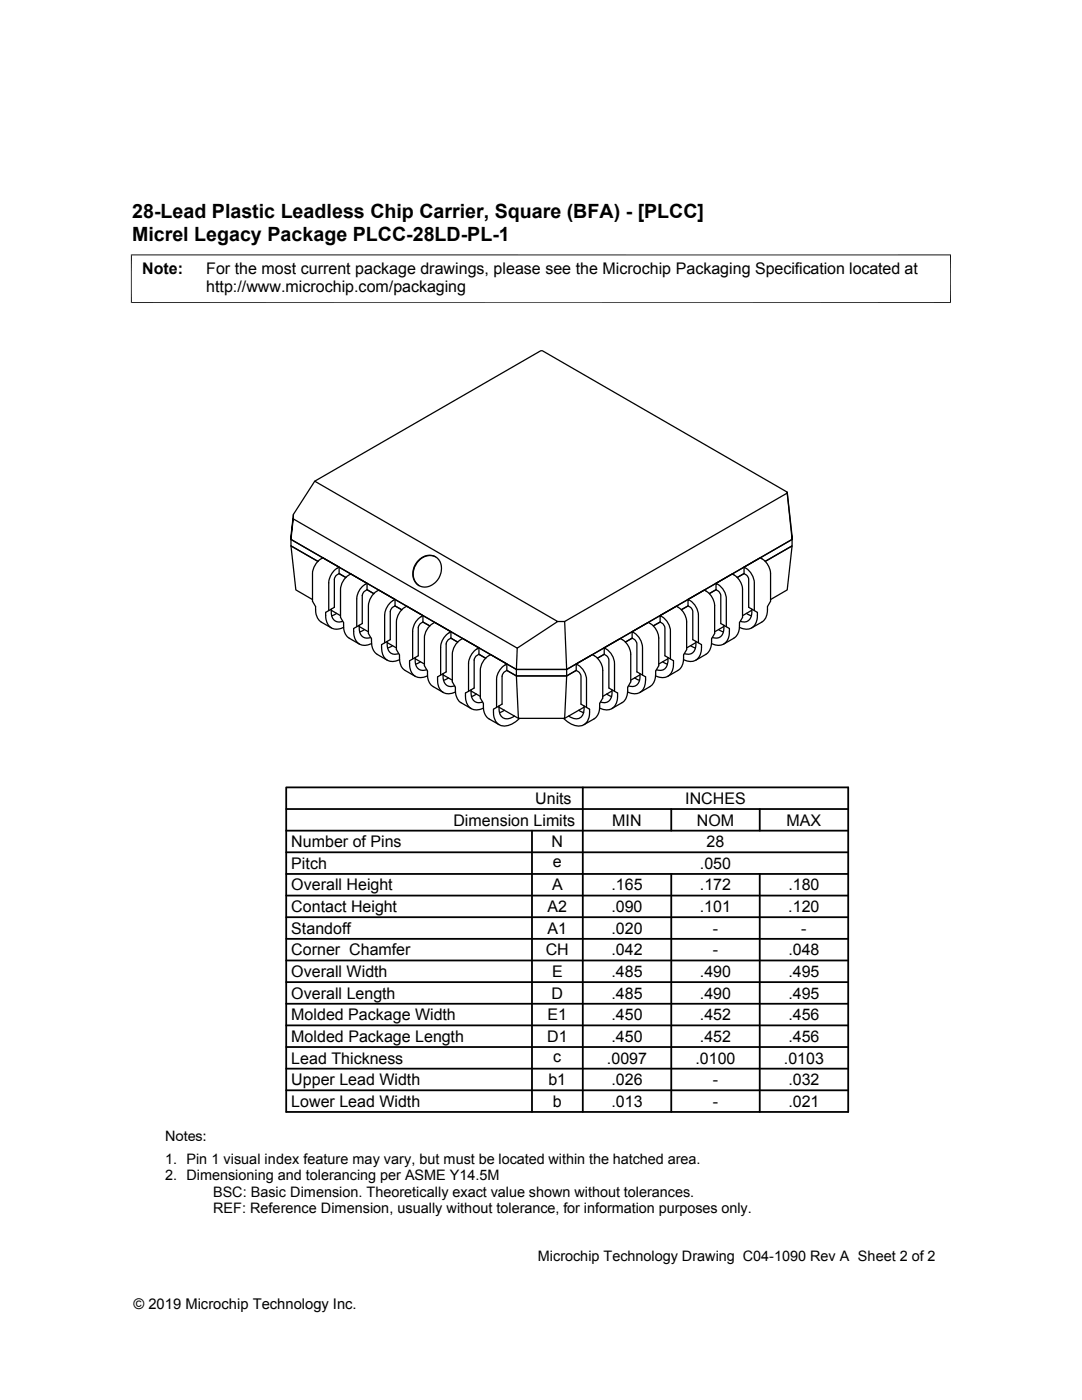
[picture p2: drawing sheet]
<svg xmlns="http://www.w3.org/2000/svg" width="216mm" height="279mm" viewBox="0 0 216 279" stroke-linecap="round" stroke-linejoin="round" font-family="sans-serif">
<g fill="none" stroke="#000" stroke-width=".25">
<path d="M62.8 96l45.1-26h.3l48.9 28.2v.2l-44.4 25.6h-1.4M62.8 96l48.5 28-8.1 5.3-44.7-25.8v-.8zM157.1 98.4l1 9.3v-.7M157.1 98.2l1 8.8M58.1 107.7l44.9 25.9M58.1 107v1.9l5.3 3.1-5.3-3.1 .9 8.8 3.4 2M58.5 102.7l-.4 5 .4-4.2M67.7 113.2a3.7 3.7 0 0 0-2.1 3.1v5.6M67.7 114.5l1.3 .8M73.2 116.4a3.6 3.6 0 0 0-2 3.1v5.6M73.2 117.7l1.4 .8M78.8 119.6a3.7 3.7 0 0 0-2 3.1v5.6"/>
<path d="M83.8 111.5a2.55 2.55 0 0 1 3.3-.3 2.55 2.55 0 0 1 .9 3.2 3.5 3.5 0 0 1-4 2.6 3.1 3.1 0 0 1-.8-4.8zM86.9 111.1a3.4 3.4 0 0 0-4.5 3.5 2.71 2.71 0 0 0 1.3 2.3M137.3 119.6l3.2-1.8a3.6 3.6 0 0 1 2.1 3.1v5.5l-.6 1.1a3.2 3.2 0 0 1-1.2 3.1l-2 1.2M142.9 116.4l3.2-1.9a3.7 3.7 0 0 1 2.1 3.2v5.5l-.6 1.1a3.1 3.1 0 0 1-1.2 3.1l-2 1.1M142.9 117.7l-1.4 .8M148.5 113.2l3.2-1.9a3.7 3.7 0 0 1 2.1 3.1v5.6l-.7 1.1a3.1 3.1 0 0 1-1.1 3.1l-2 1.1M148.5 114.5l-1.4 .8M158.1 107v1.9l-5.4 3.1 5.4-3.1-1 8.8-3.3 2M66.1 121.6v.2M66.1 121.8a1.74 1.74 0 0 0 .4 1.8 1.74 1.74 0 0 0 1.9 .4M66.1 121.8l1.8 1.1M67.2 122.4l-1 .5"/>
<path d="M68.6 125.2a2.25 2.25 0 0 1-2.4 .2 2.25 2.25 0 0 1-1.2-2.1v-1.1l1.7-1v-5.7l.4-.6 .6-.4v-1.3l-3.3-1.9a3.7 3.7 0 0 0-2 3.1v5.6l.6 1.1a3.2 3.2 0 0 0 1.1 3.1l2 1.1M71.7 124.8v.2M71.7 125a1.78 1.78 0 0 0 2.2 2.2h.1M71.7 125l1.8 1.1M72.7 125.6l-.9 .5M74.1 128.4a2.33 2.33 0 0 1-2.6 0 2.33 2.33 0 0 1-.9-2.4v-.6l1.7-1v-5.5l.2-.7 .7-.5v-1.3l-3.2-1.9a3.7 3.7 0 0 0-2.1 3.2v5.5l.7 1.1a3.1 3.1 0 0 0 1.1 3.1l2 1.1M77.3 128v.2M77.3 128.2a1.76 1.76 0 0 0 2.2 2.3v-.1M77.3 128.2l1.8 1.1M78.3 128.9l-1 .4M78.8 120.9l1.4 .8M79.7 131.7a2.26 2.26 0 0 1-2.3 .1 2.26 2.26 0 0 1-1.2-2.1l-.1-1 1.8-1v-5.6l.3-.8 .6-.4v-1.3l-3.2-1.8a3.6 3.6 0 0 0-2.1 3.1v5.5l.6 1.1a3.2 3.2 0 0 0 1.2 3.1l2 1.2"/>
<path d="M82.8 131.2v.3M82.8 131.5a1.76 1.76 0 0 0 .5 1.8 1.76 1.76 0 0 0 1.8 .4v-.1M82.8 131.5l1.9 1M83.9 132.1l-1 .4M84.4 122.9a3.7 3.7 0 0 0-2.1 3.1v5.5M84.4 124.1l1.3 .8M85.3 134.9a2.26 2.26 0 0 1-2.4 .1 2.26 2.26 0 0 1-1.2-2.1v-1l1.8-1v-5.7l.3-.7 .6-.4v-1.2l-3.2-1.9a3.6 3.6 0 0 0-2.1 3.1v5.5l.6 1.1a3.1 3.1 0 0 0 1.2 3.1l2 1.2M88.4 134.5v.2M88.4 134.7a1.77 1.77 0 0 0 2.3 2.2M88.4 134.7l1.9 1M89.5 135.3l-1 .5M90 126.1a3.7 3.7 0 0 0-2.1 3.1v5.5"/>
<path d="M90 127.4l1.3 .7M90.9 138.1a2.32 2.32 0 0 1-2.6 0 2.32 2.32 0 0 1-1-2.4v-.6l1.7-1v-5.6l.4-.7 .6-.4v-1.3l-3.3-1.9a3.7 3.7 0 0 0-2 3.1v5.6l.6 1a3.1 3.1 0 0 0 1.1 3.1l2.1 1.2M94 137.7v.2a1.75 1.75 0 0 0 .5 1.8 1.75 1.75 0 0 0 1.7 .4h.1M94 137.9l1.8 1.1M95.1 138.5l-1 .5M95.6 129.3a3.7 3.7 0 0 0-2.1 3.1v5.6M95.6 130.6l1.3 .8M101.1 132.5a3.7 3.7 0 0 0-2 3.1v5.6M101.1 133.8l1.9 1.1v-1.3h10.1l45-25.9-45 25.9v1.3h-10.1zM103 134.9h10.1l-.4 8.5h-9.3zM112.7 124l.4 9.6h-10.1l.2-4.3M115 132.5l3.2-1.9a3.7 3.7 0 0 1 2.1 3.2v5.5l-.6 1.1a3.1 3.1 0 0 1-1.2 3.1l-2 1.1"/>
<path d="M115 133.8l-1.9 1.1M120.6 129.3l3.2-1.9a3.7 3.7 0 0 1 2.1 3.2v5.5l-.7 1.1a3.1 3.1 0 0 1-1.1 3.1l-2 1.1M120.6 130.6l-1.4 .8M121.1 138.5l.9 .5M122.1 137.7a2.22 2.22 0 0 1-1.1 2.5h-.5l-.7-.1M122.1 137.9l-1.8 1.1M122.6 138v-5.6a3.7 3.7 0 0 0-2-3.1v1.3a1.38 1.38 0 0 1 .9 1.1v5.6l1.7 1a3.2 3.2 0 0 1-1.2 3.2 2.64 2.64 0 0 1-2.3-.2M126.1 126.1l3.3-1.9a3.7 3.7 0 0 1 2 3.1v5.6l-.6 1a3.2 3.2 0 0 1-1.1 3.1l-2 1.2M126.1 127.4l-1.3 .7M126.6 135.3l1 .5M127.7 134.5v.2a1.76 1.76 0 0 1-.4 1.8 1.76 1.76 0 0 1-1.8 .4h-.1M127.7 134.7l-1.8 1"/>
<path d="M128.2 134.7v-5.5a3.7 3.7 0 0 0-2.1-3.1v1.3l.7 .4 .3 .7v5.6l1.7 1v.6a2.38 2.38 0 0 1-2.4 2.7l-1.2-.3M131.7 122.9l3.3-1.9a3.6 3.6 0 0 1 2 3.1v5.5l-.6 1.1a3.1 3.1 0 0 1-1.1 3.1l-2.1 1.2M131.7 124.1l-1.3 .8M132.2 132.1l1 .4M133.3 131.2v.3a1.78 1.78 0 0 1-2.3 2.2v-.1M133.3 131.5l-1.9 1M133.8 131.5v-5.5a3.7 3.7 0 0 0-2.1-3.1v1.2l.6 .5 .4 .7v5.6l1.7 1a3.1 3.1 0 0 1-1.3 3.1 2.68 2.68 0 0 1-2.3-.1M137.3 120.9l-1.3 .8M137.8 128.9l1 .4M138.9 128v.2a1.76 1.76 0 0 1-.5 1.8 1.76 1.76 0 0 1-1.8 .5v-.1M138.9 128.2l-1.9 1.1M139.4 128.3v-5.6a3.7 3.7 0 0 0-2.1-3.1v1.3l.6 .4 .3 .7v5.7l1.8 1a3.2 3.2 0 0 1-1.3 3.1 2.71 2.71 0 0 1-2.3-.1"/>
<path d="M143.4 125.6l1 .5M144.4 124.8v.2a1.77 1.77 0 0 1-2.2 2.2h-.1M144.4 125l-1.8 1.1M144.9 125.1v-5.6a3.6 3.6 0 0 0-2-3.1v1.3l.6 .4 .3 .8v5.5l1.7 1a2.85 2.85 0 0 1-1.8 3.4h-.6l-1.1-.4M148.9 122.4l1 .5M150 121.6a2.23 2.23 0 0 1-1.1 2.5l-1.2-.1M150 121.8l-1.8 1.1M150.5 121.9v-5.6a3.7 3.7 0 0 0-2-3.1v1.3l.6 .4 .3 .7v5.6l1.7 1a3.1 3.1 0 0 1-1.2 3.2 2.67 2.67 0 0 1-2.3-.2M96.5 141.3a2.26 2.26 0 0 1-2.4 .1 2.26 2.26 0 0 1-1.2-2v-1.1l1.7-1v-5.7l.3-.6 .7-.4v-1.3l-3.3-1.9a3.7 3.7 0 0 0-2 3.2v5.5l.6 1.1a3.2 3.2 0 0 0 1.1 3.1l2 1.1M99.6 140.9v.2M99.6 141.1a2.07 2.07 0 0 0 1.2 2.3 2.48 2.48 0 0 0 1.8-.5M99.6 141.1l3.8 2.3"/>
<path d="M100.6 141.7l-.9 .5M103.7 143.4a4.1 4.1 0 0 1-3.7 1.4 2.9 2.9 0 0 1-1.5-3.3l1.7-1v-5.5l.3-.8 .6-.4v-1.3l-3.2-1.9a3.7 3.7 0 0 0-2.1 3.2v5.5l.7 1.1a3.1 3.1 0 0 0 1.1 3.1l2 1.1M115.5 141.7l1 .5M116.5 140.9a2.12 2.12 0 0 1-1.2 2.5 2.62 2.62 0 0 1-1.8-.5M116.5 141.1l-3.8 2.3M117 141.2v-5.6a3.7 3.7 0 0 0-2-3.1v1.3l.6 .4 .3 .8v5.5l1.7 1a2.9 2.9 0 0 1-1.5 3.3 4.1 4.1 0 0 1-3.7-1.4"/>
</g>
<path d="M26.1 50.9h163.7M26.2 50.8v9.7M189.7 50.8v9.7M26.1 60.4h163.7" fill="none" stroke="#000" stroke-width=".2"/>
<g fill="none" stroke="#000" stroke-width=".36">
<path d="M57.1 157.1h112.1v64.8h-112.1zM116.3 157.1v64.8M57.1 161.5h112.1M57.1 165.8h112.1M57.1 170.1h112.1M57.1 178.7h112.1M57.1 174.4h112.1M106.2 165.8v56.1M133.9 161.5v4.3M133.9 174.4v47.5M151.6 161.5v4.3M151.6 174.4v47.5"/>
<path d="M57.1 183h112.1M57.1 187.4h112.1M57.1 191.7h112.1M57.1 196h112.1M57.1 200.3h112.1M57.1 204.6h112.1M57.1 209h112.1M57.1 213.3h112.1M57.1 217.6h112.1"/>
</g>
<g font-size="3.9">
<text x="26.4" y="43.5">28-Lead Plastic Leadless Chip Carrier, Square (BFA) - [PLCC]</text>
<text x="26.4" y="48">Micrel Legacy Package PLCC-28LD-PL-1</text>
</g>
<g font-size="3.2">
<text x="28.4" y="54.6">Note:</text>
<text x="41.1" y="58.3">http://www.microchip.com/packaging</text>
<text x="41.1" y="54.6">For the most current package drawings, please see the Microchip Packaging Specification located at</text>
<text x="106.8" y="160.4">Units</text>
<text x="136.7" y="160.4">INCHES</text>
<text x="90.5" y="164.8">Dimension Limits</text>
<text x="122.2" y="164.8">MIN</text>
<text x="139" y="164.8">NOM</text>
<text x="156.9" y="164.8">MAX</text>
<text x="58.1" y="173.4">Pitch</text>
<text x="58.1" y="169.1">Number of Pins</text>
<text x="110.1" y="169.1">N</text>
<text x="110.3" y="173.1">e</text>
<text x="139.7" y="173.4">.050</text>
<text x="141" y="169.1">28</text>
<text x="58.1" y="177.7">Overall Height</text>
<text x="110.2" y="177.7">A</text>
<text x="122" y="177.7">.165</text>
<text x="139.7" y="177.7">.172</text>
<text x="157.3" y="177.7">.180</text>
<text x="58.1" y="182">Contact Height</text>
<text x="109.3" y="182">A2</text>
<text x="122" y="182">.090</text>
<text x="139.6" y="182">.101</text>
<text x="157.3" y="182">.120</text>
<text x="58.1" y="190.7">Corner Chamfer</text>
<text x="58.1" y="186.4">Standoff</text>
<text x="108.9" y="190.7">CH</text>
<text x="109.3" y="186.4">A1</text>
<text x="122" y="190.7">.042</text>
<text x="122" y="186.4">.020</text>
<text x="142.2" y="190.7">-</text>
<text x="142.2" y="186.4">-</text>
<text x="157.3" y="190.7">.048</text>
<text x="159.9" y="186.4">-</text>
<text x="58.1" y="195">Overall Width</text>
<text x="110.2" y="195">E</text>
<text x="122" y="195">.485</text>
<text x="139.7" y="195">.490</text>
<text x="157.3" y="195">.495</text>
<text x="58.1" y="199.3">Overall Length</text>
<text x="58.1" y="203.6">Molded Package Width</text>
<text x="109.3" y="203.6">E1</text>
<text x="110.1" y="199.3">D</text>
<text x="122" y="199.3">.485</text>
<text x="122" y="203.6">.450</text>
<text x="139.7" y="199.3">.490</text>
<text x="139.7" y="203.6">.452</text>
<text x="157.3" y="199.3">.495</text>
<text x="157.3" y="203.6">.456</text>
<text x="58.1" y="207.9">Molded Package Length</text>
<text x="109.2" y="207.9">D1</text>
<text x="122" y="207.9">.450</text>
<text x="139.7" y="207.9">.452</text>
<text x="157.3" y="207.9">.456</text>
<text x="58.1" y="212.3">Lead Thickness</text>
<text x="110.4" y="211.9">c</text>
<text x="121.1" y="212.3">.0097</text>
<text x="138.8" y="212.3">.0100</text>
<text x="156.4" y="212.3">.0103</text>
<text x="58.1" y="216.6">Upper Lead Width</text>
<text x="58.1" y="220.9">Lower Lead Width</text>
<text x="109.4" y="216.6">b1</text>
<text x="110.3" y="220.9">b</text>
<text x="122" y="220.9">.013</text>
<text x="122" y="216.6">.026</text>
<text x="142.2" y="220.9">-</text>
<text x="142.2" y="216.6">-</text>
<text x="157.3" y="220.9">.021</text>
<text x="157.3" y="216.6">.032</text>
</g>
<g font-size="2.9">
<text x="32.9" y="227.6">Notes:</text>
<text x="32.9" y="232.2">1. Pin 1 visual index feature may vary, but must be located within the hatched area.</text>
<text x="32.9" y="235.5">2. Dimensioning and tolerancing per ASME Y14.5M</text>
<text x="42.5" y="238.8">BSC: Basic Dimension. Theoretically exact value shown without tolerances.</text>
<text x="42.5" y="242.2">REF: Reference Dimension, usually without tolerance, for information purposes only.</text>
<text x="107.3" y="251.7">Microchip Technology Drawing C04-1090 Rev A Sheet 2 of 2</text>
<text x="26.6" y="261.3">© 2019 Microchip Technology Inc.</text>
</g>
</svg>
